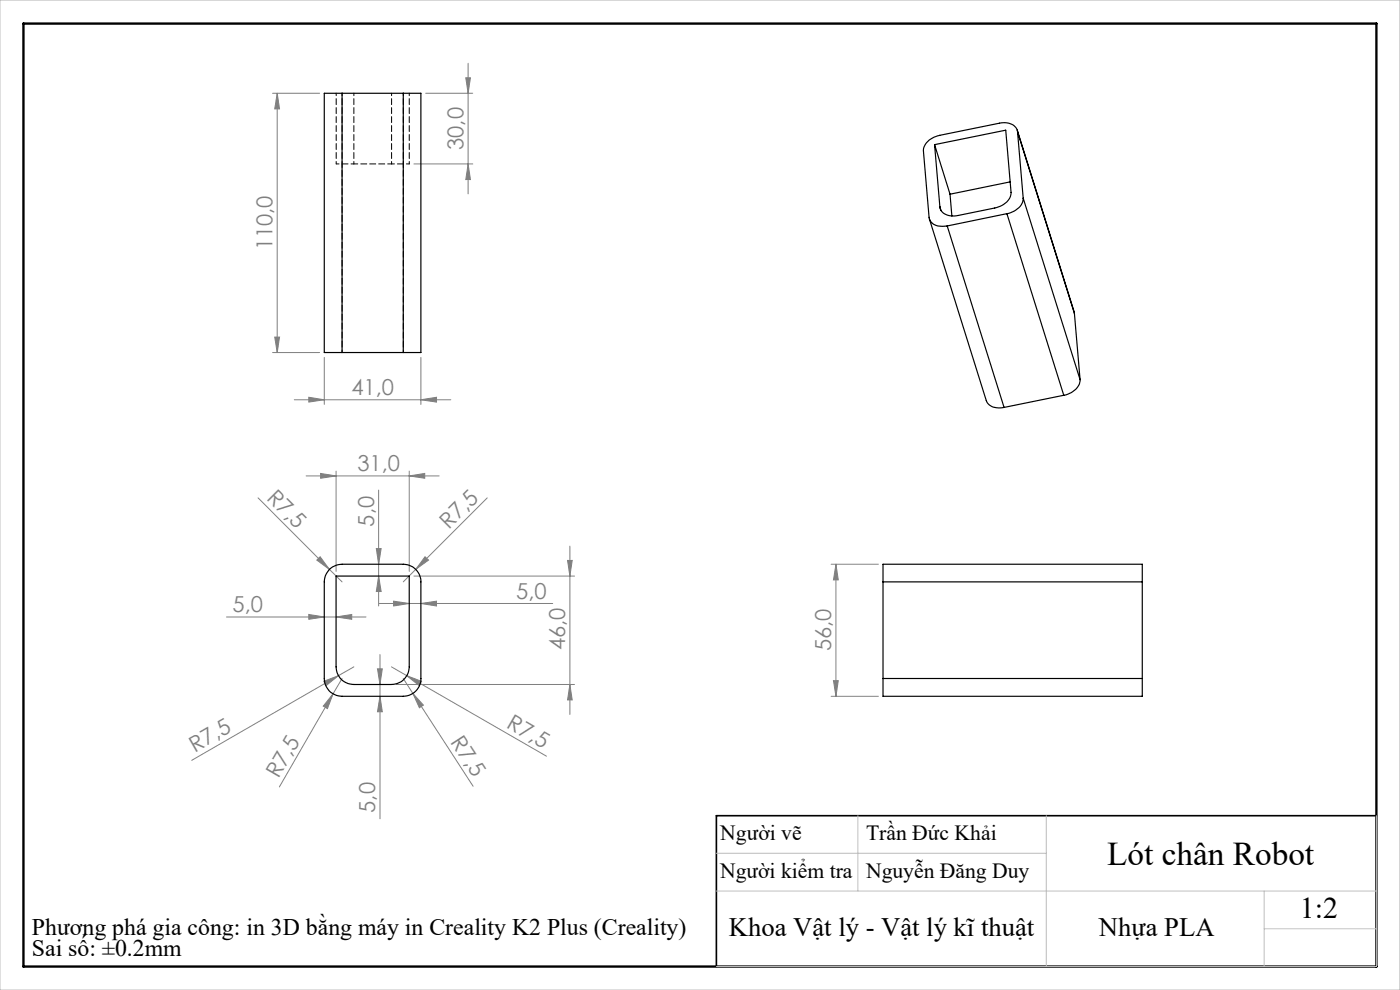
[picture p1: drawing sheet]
<svg xmlns="http://www.w3.org/2000/svg" width="297mm" height="210mm" viewBox="0 0 297 210" stroke-linecap="round" stroke-linejoin="round" font-family="sans-serif">
<g fill="none" stroke="#808080" stroke-width=".21">
<path d="M57.8 19.8h10M58.8 19.8v55M58.8 19.8l.5 3.3h-1zM90.3 19.8h10M98.8 16.5h1l-.5 3.3zM99.3 13.4v27.7M87.8 34.8h12.5M99.3 34.8l.5 3.3h-1zM57.8 74.8h10M58.3 71.5h1l-.5 3.3zM68.8 75.8v10M89.3 75.8v10"/>
<path d="M62.4 84.8h33.2M65.5 84.3l3.3 .5-3.3 .5zM71.3 99.9v21.3M86.8 99.9v21.3M89.3 84.8l3.3-.5v1zM54.8 105.6l15.1 15.2M64.9 101h28.3M67.2 118.8l.7-.7 2 2.7zM68 100.4l3.3 .6-3.3 .5zM79.8 116.4h1.1l-.6 3.3zM80.3 104v24.5M86.8 101l3.3-.6v1.1z"/>
<path d="M90.2 118.1l.7 .7-2.7 2zM103.4 105.6l-17.9 17.8M120.4 118.9h1l-.5 3.3zM120.9 115.8v35.7M176.3 119.7h10M177.3 119.7l.5 3.3h-1zM177.3 119.7v28M48 130.9h29.6M65.5 130.3l3.3 .6-3.3 .5zM69.9 120.8l2.7 2.6M71.3 130.9l3.3-.6v1.1zM80.3 122.2l.6 3.3h-1.1z"/>
<path d="M80.5 128h36.8M80.6 138.8v34.9M83.5 127.5l3.3 .5-3.3 .5zM87.8 122.2h34.1M89.3 128l3.3-.5v1zM68.7 144.5l3.1-1.2-2.6 2.1zM70.7 147.2l-1.2 3.1-.9-.5zM70.7 147.2l-11.4 19.7M71.8 143.3l-31.1 18M72.6 143.9l-1.9 3.3M75.1 141.5l-3.3 1.8M80.1 141.9h1l-.5 3.3z"/>
<path d="M80.6 147.7l.5 3.3h-1zM83 141.5l3.3 1.8M84.1 145.2h37.8M85.5 143.9l2.1 3.2M86.3 143.3l3.1 1.2-.5 .9zM86.3 143.3l29.6 17.1M87.6 147.1l2.2 2.5-.8 .5zM87.6 147.1l12.8 19.7M120.9 145.2l.5 3.3h-1zM176.3 147.7h10M176.8 144.4h1l-.5 3.3z"/>
</g>
<path d="M292 173h-140v32" fill="none" stroke="#000" stroke-width=".35"/>
<path d="M5 5h287v200h-287z" fill="none" stroke="#000" stroke-width=".5"/>
<path d="M0 0h297v210h-297zM182 173v16M222 173v32M292 173v32h-140M152 189h140M152 181h70M268.2 189v16M268.2 197h23.8" fill="none" stroke="#c0c0c0" stroke-width=".21"/>
<g fill="#808080">
<path d="M67.2 118.8l.7-.7 2 2.7z"/>
<path d="M68.7 144.5l3.1-1.2-2.6 2.1z"/>
<path d="M90.2 118.1l.7 .7-2.7 2z"/>
<path d="M70.7 147.2l-1.2 3.1-.9-.5z"/>
<path d="M87.6 147.1l2.2 2.5-.8 .5z"/>
<path d="M86.3 143.3l3.1 1.2-.5 .9z"/>
<path d="M86.8 101l3.3-.6v1.1zM68 100.4l3.3 .6-3.3 .5z"/>
<path d="M83.5 127.5l3.3 .5-3.3 .5zM89.3 128l3.3-.5v1zM65.5 84.3l3.3 .5-3.3 .5zM89.3 84.8l3.3-.5v1z"/>
<path d="M71.3 130.9l3.3-.6v1.1zM65.5 130.3l3.3 .6-3.3 .5z"/>
<path d="M120.9 145.2l.5 3.3h-1zM120.4 118.9h1l-.5 3.3zM58.3 71.5h1l-.5 3.3zM58.8 19.8l.5 3.3h-1zM99.3 34.8l.5 3.3h-1zM98.8 16.5h1l-.5 3.3z"/>
<path d="M80.1 141.9h1l-.5 3.3zM80.6 147.7l.5 3.3h-1zM79.8 116.4h1.1l-.6 3.3zM80.3 122.2l.6 3.3h-1.1zM177.3 119.7l.5 3.3h-1zM176.8 144.4h1l-.5 3.3z"/>
</g>
<g fill="none" stroke="#000" stroke-width=".25">
<path d="M72.6 19.8h-3.8v55h3.8M72.6 19.8v55M72.6 19.8h12.9M85.5 19.8h3.8v55h-3.8M85.5 19.8v55M198.3 30.7l15.1-3.1 1.1 13.2a3.8 3.8 0 0 1-3.5 3.3l-7.8 1.6a3.1 3.1 0 0 1-3.8-1.5v-.3M198.3 30.7l1.1 13.2M198.3 30.7l3.2 10.5M214.3 38.6l-12.8 2.6M215.8 27.6l12.1 38.9M215.9 28a2.57 2.57 0 0 0-3.1-2l-13.4 2.7a3.9 3.9 0 0 0-3.5 3.3l1.2 14.1a2.52 2.52 0 0 0 3 1.9l.8-.1M215.9 28l1.2 14"/>
<path d="M215.9 28l12 38.5M197.2 46.5l12 38.5a2.86 2.86 0 0 0 3.4 1.5l.4-.1M199.4 43.9l.2 .7M200.9 47.9l12.1 38.5M201.5 41.2l.4 4.6M213.6 45.3l-12.7 2.6M213.6 45.3l12.1 38.5M217.1 42a3.8 3.8 0 0 1-3.5 3.3M217.1 42l12 38.5M72.6 74.8h12.9M227.9 66.5l1.2 14M225.7 83.8l-12.7 2.6"/>
<path d="M229.1 80.5a3.8 3.8 0 0 1-3.4 3.3M69.9 120.8l1.4-.9 1.3-.2h12.9a3.7 3.7 0 0 1 3.8 3.7v20.5a3.7 3.7 0 0 1-3.8 3.8h-12.9a3.7 3.7 0 0 1-3.8-3.8v-20.5l.2-1.2zM71.3 122.2h15.5v19.3a3.8 3.8 0 0 1-3.8 3.7h-7.9a3.7 3.7 0 0 1-3.8-3.7zM187.3 123.4v-3.7h55v3.7M187.3 123.4h55M187.3 123.4v20.5M242.3 123.4v20.5M187.3 143.9v3.8h55v-3.8M187.3 143.9h55"/>
</g>
<path d="M71.3 19.8v15M83.1 19.8v15M85.6 19.8v55M75.1 34.8v-15M86.8 34.8v-15M72.6 74.8v-55" fill="none" stroke="#000" stroke-width=".21" stroke-dasharray="1.3 .6" stroke-dashoffset=".8"/>
<path d="M71.3 34.8h3.8M83.1 34.8h3.7" fill="none" stroke="#000" stroke-width=".21" stroke-dasharray="1.3 .6" stroke-dashoffset=".7"/>
<path d="M75.1 34.8h8" fill="none" stroke="#000" stroke-width=".21" stroke-dasharray="1.3 .6" stroke-dashoffset=".4"/>
<text font-size="7.1" x="234.9" y="183.5">Lót chân Robot</text>
<text font-size="6.3" x="275.8" y="194.8">1:2</text>
<g font-size="5.6">
<text x="154.6" y="198.6">Khoa Vật lý - Vật lý kĩ thuật</text>
<text x="233.1" y="198.6">Nhựa PLA</text>
</g>
<g font-size="5">
<text x="6.8" y="198.3">Phương phá gia công: in 3D bằng máy in Creality K2 Plus (Creality)</text>
<text x="6.8" y="202.9">Sai số: ±0.2mm</text>
</g>
<g font-size="4.7" fill="#808080">
<text x="98.3" y="31.8" transform="rotate(-90 98.3 31.8)">30,0</text>
<text x="57.8" y="53.1" transform="rotate(-90 57.8 53.1)">110,0</text>
<text x="74.5" y="83.8">41,0</text>
<text x="75.8" y="99.9">31,0</text>
<text x="56.4" y="105.8" transform="rotate(45 56.4 105.8)">R7,5</text>
<text x="79.3" y="111.7" transform="rotate(-90 79.3 111.7)">5,0</text>
<text x="95.2" y="112.4" transform="rotate(-45 95.2 112.4)">R7,5</text>
<text x="49.4" y="129.8">5,0</text>
<text x="109.5" y="127">5,0</text>
<text x="119.9" y="137.9" transform="rotate(-90 119.9 137.9)">46,0</text>
<text x="176.3" y="138.2" transform="rotate(-90 176.3 138.2)">56,0</text>
<text x="107.3" y="154.2" transform="rotate(30 107.3 154.2)">R7,5</text>
<text x="41.3" y="159.8" transform="rotate(-30 41.3 159.8)">R7,5</text>
<text x="95.4" y="157.3" transform="rotate(57 95.4 157.3)">R7,5</text>
<text x="59.1" y="165.3" transform="rotate(-60 59.1 165.3)">R7,5</text>
<text x="79.6" y="172.4" transform="rotate(-90 79.6 172.4)">5,0</text>
</g>
<g font-size="4.6">
<text x="152.8" y="178.2">Người vẽ</text>
<text x="183.7" y="178.2">Trần Đức Khải</text>
<text x="152.8" y="186.3">Người kiểm tra</text>
<text x="183.7" y="186.3">Nguyễn Đăng Duy</text>
</g>
</svg>
